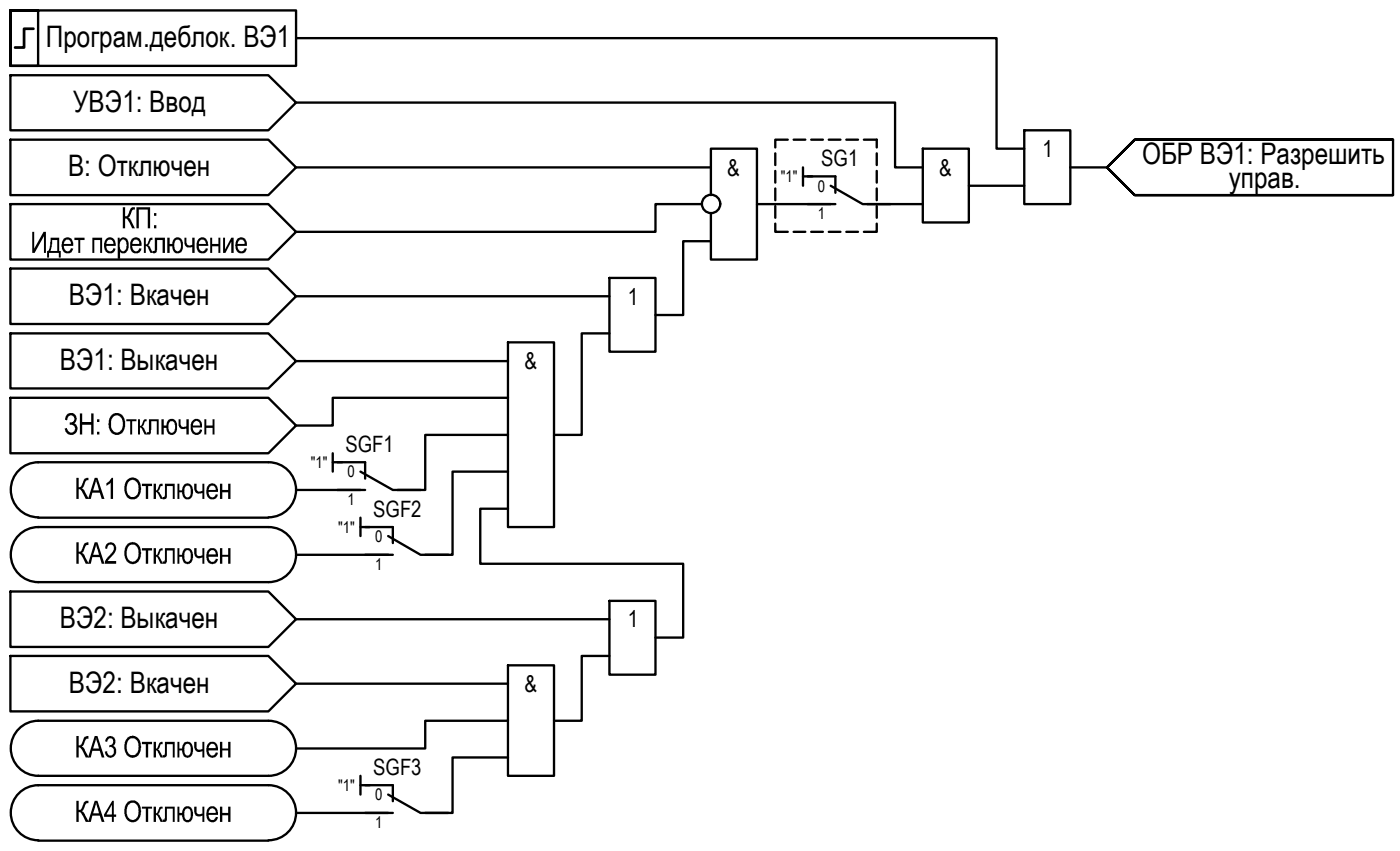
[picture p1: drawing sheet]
<svg xmlns="http://www.w3.org/2000/svg" width="152mm" height="92mm" viewBox="0 0 152 92" stroke-linecap="round" stroke-linejoin="round" font-family="sans-serif">
<!-- layer: 0 -->
<g fill="none" stroke="#000" stroke-width=".25">
<path d="M1.1 15.1h28l3 3-3 3.1h-28zM1.1 1.1v6h3v-6h-3h31v6h-31zM1.1 8.2h28l3 2.9-3 3h-28zM32.1 4.1h76v12h3M32.1 11.1h65v7h3M32.1 18.1h45M84.1 16.6v1.3M84.1 18.5v1.3M85.5 15.1h-1.4v.9M86.1 15.1h1.3M87.1 18.1v2M87.1 19.1h1"/>
<path d="M88 15.1h1.3M89.9 15.1h1.3M91.8 15.1h1.3M93.7 15.1h1.4v.9M95.1 16.6v1.3M95.1 18.5v1.3M100.1 16.1h5v8h-5zM111.1 14.1h5v8h-5zM116.1 18.1h4M151.1 15.1h-28l-3 3 3 3.1h28v-6.1h-28l-3 3 3 3.1h28M1.1 22.1h28l3 3-3 3h-28zM1.1 36.1h28l3 3-3 3h-28z"/>
<path d="M1.1 29.1h28l3 3-3 3h-28zM32.1 32.1h34M32.1 39.1h23M55.1 37.1h5v20h-5zM66.1 30.1h5v8h-5zM66.1 36.1h-3v11h-3M76.1 22.1h-5v3h-39M77.1 21.2v-5.1h5v12h-5v-5M77.1 26.1h-3v8h-3M82.1 22.1h8M84.1 24.2v.9h1.4M84.1 20.4v1.3"/>
<path d="M84.1 22.3v1.3M86.1 25.1h1.3M88 25.1h1.3M89.9 25.1h1.3M91.8 25.1h1.3M94.1 22.1h6M95.1 24.2v.9h-1.4M95.1 20.4v1.3M95.1 22.3v1.3M105.1 20.1h6M1.1 43.1h28l3 3-3 3h-28zM4.1 50.1h25"/>
<path d="M4.1 57.1h25M4.1 56.1h25M4.2 50.1a2.98 2.98 0 0 0-3 3 2.98 2.98 0 0 0 3 3M4.2 57.1a2.98 2.98 0 0 0-3 3 2.98 2.98 0 0 0 3 3M29.1 50.1a2.98 2.98 0 0 1 3 3 2.98 2.98 0 0 1-3 3M29.1 57.1a2.98 2.98 0 0 1 3 3 2.98 2.98 0 0 1-3 3M32.1 53.1h7M36.1 49.1v2M36.1 50.1h1M39.1 56.1v2M39.1 57.1h1M55.1 43.1h-19v3h-4"/>
<path d="M55.1 47.1h-9v6h-3M55.1 51.1h-6v9h-3M55.1 55.1h-3v6h22v8h-3M1.1 71.1h28l3 3-3 3h-28zM1.1 64.1h28l3 3-3 3h-28zM4.1 63.1h25M4.1 78.1h25M4.2 78.1a2.98 2.98 0 0 0-3 3 2.98 2.98 0 0 0 3 3M29.1 78.1a2.98 2.98 0 0 1 3 3 2.98 2.98 0 0 1-3 3M32.1 60.1h10M32.1 67.1h34M32.1 74.1h23"/>
<path d="M55.1 78.1h-9v3h-14M55.1 72.1h5v12h-5zM66.1 65.1h5v8h-5zM66.1 71.1h-3v7h-3M4.1 85.1h25M4.1 84.1h25M4.1 91.1h25M4.2 85.1a2.98 2.98 0 0 0-3 3 2.98 2.98 0 0 0 3 3M29.1 85.1a2.98 2.98 0 0 1 3 3 2.98 2.98 0 0 1-3 3M32.1 88.1h10M39.1 84.1v2M39.1 85.1h1"/>
<path d="M55.1 82.1h-6v6h-3"/>
<circle cx="77.1" cy="22.1" r=".99"/>
</g>
<path d="M87.6 19.1h3v1.8M87.6 22.1h3M90.1 20.1l3.5 2h3M36.6 50.1h3v1.8M36.6 53.1h3M39.1 51.1l3.5 2h3M39.6 57.1h3v1.8M42.1 58.1l3.5 2h3M39.6 60.1h3M39.6 85.1h3v1.8M39.6 88.1h3M42.1 86.1l3.5 2h3" fill="none" stroke="#000" stroke-width=".25"/>
<!-- layer: TEXT -->
<g fill="#000">
<path d="M3.5 25.1h.2v1.9l1-1.9h.3v2.3h-.2v-1.8l-1 1.8h-.3zM8.1 25.8h1.1v.2h-.5v1.4h-.2v-1.4h-.4zM10 25.8h1.1v1.6h-.2v-1.4h-.7v1.4h-.2zM15.6 25.8h.2v.7a.47 .47 0 0 0 .4-.5l.1-.2h.2v.2l-.2 .1-.1 .3-.2 .2 .3 .2 .3 .6h-.3l-.2-.6-.2-.1-.1 .7h-.2zM16.8 25.8h1.1v1.6h-.3v-1.4h-.6v.9a.43 .43 0 0 1-.4 .6l-.1-.1v-.2h.3zM20 25.8h.2v.3a.41 .41 0 0 0 .2 .4 .41 .41 0 0 0 .5 0v-.7h.2v1.6h-.2v-.6h-.1a.52 .52 0 0 1-.6-.1 .52 .52 0 0 1-.2-.5zM22.8 25.8h.2v.6h.7v-.6h.2v1.6h-.2v-.7h-.7v.7h-.2zM24.2 25.8h.2v1.2l.7-1.2h.2v1.6h-.2v-1.2l-.6 1.2h-.3zM19.4 45.5h.2v.3a.4 .4 0 0 0 .1 .4 .4 .4 0 0 0 .5 0v-.7h.3v1.6h-.3v-.7l-.1 .1a.48 .48 0 0 1-.6-.1 .48 .48 0 0 1-.1-.5zM21.1 52.4h.2v.4a.39 .39 0 0 0 .2 .4 .39 .39 0 0 0 .5 0v-.8h.2v1.7h-.2v-.6h-.5a.54 .54 0 0 1-.4-.6zM21.1 59.4h.2v.4a.38 .38 0 0 0 .1 .4 .38 .38 0 0 0 .5 0h.1v-.8h.2v1.7h-.2v-.7h-.1a.55 .55 0 0 1-.6 0 .55 .55 0 0 1-.2-.5zM22.2 45.5h.2v.6h.7v-.6h.2v1.6h-.2v-.7h-.7v.7h-.2z"/>
<path d="M23.9 52.4h.2v.7h.7v-.7h.2v1.7h-.2v-.7h-.7v.7h-.2zM23.9 59.4h.2v.7h.7v-.7h.2v1.7h-.2v-.7h-.7v.7h-.2zM21.1 80.4h.2v.4a.39 .39 0 0 0 .2 .4 .39 .39 0 0 0 .5 0v-.8h.2v1.7h-.2v-.7h-.1a.52 .52 0 0 1-.6 0 .52 .52 0 0 1-.2-.5zM21.1 87.4h.2v.3a.35 .35 0 0 0 .1 .5 .35 .35 0 0 0 .4 0h.2v-.8h.2v1.7h-.2v-.7l-.2 .1a.53 .53 0 0 1-.5-.1 .53 .53 0 0 1-.2-.5zM23.9 80.4h.2v.7h.7v-.7h.2v1.7h-.2v-.7h-.7v.7h-.2zM23.9 87.4h.2v.7h.7v-.7h.2v1.7h-.2v-.7h-.7v.7h-.2z"/>
<path d="M5.5 25.8h.9v1.4h.2v.7h-.2v-.5h-1.1v.5h-.2v-.7h.1l.2-.2zM5.7 26l-.1 .8-.2 .4h.8v-1.2z"/>
<path d="M6.8 26a.62 .62 0 0 1 .8-.2 .62 .62 0 0 1 .3 .7v.2h-1a.47 .47 0 0 0 .6 .5l.2-.3 .2 .1a.61 .61 0 0 1-.7 .5 .61 .61 0 0 1-.5-.7v-.3zM7.2 26l-.2 .1-.1 .3h.8a.4 .4 0 0 0-.5-.4z"/>
<path d="M11.5 25.9a.62 .62 0 0 1 .7-.1 .62 .62 0 0 1 .4 .6v.3h-1.1a.4 .4 0 0 0 .3 .5 .4 .4 0 0 0 .5-.3l.2 .1a.62 .62 0 0 1-.7 .5 .62 .62 0 0 1-.5-.8v-.3zM11.7 26l-.2 .4h.8a.42 .42 0 0 0-.6-.4z"/>
<path d="M12.8 25.8h.2v.2a.54 .54 0 0 1 .6-.2 .54 .54 0 0 1 .4 .6l-.1 .5a.52 .52 0 0 1-.3 .5 .52 .52 0 0 1-.5-.1l-.1-.1v.9h-.2zM13.2 26l-.2 .2v.5a.46 .46 0 0 0 .4 .5 .78 .78 0 0 0 0-1.2z"/>
<path d="M14.3 26v-.1a.62 .62 0 0 1 .7-.1 .62 .62 0 0 1 .4 .6v.3h-1.1a.39 .39 0 0 0 .2 .5 .39 .39 0 0 0 .5-.1l.1-.2 .3 .1h-.1a.61 .61 0 0 1-.7 .5 .61 .61 0 0 1-.5-.8v-.4zM14.6 26l-.2 .1-.1 .3h.8a.4 .4 0 0 0-.5-.4z"/>
<path d="M18.1 25.8h.3v.6h.3v-.2a.56 .56 0 0 1 .7-.5 .56 .56 0 0 1 .4 .7v.4a.58 .58 0 0 1-.6 .7 .58 .58 0 0 1-.5-.8h-.3v.7h-.3zM19.1 26l-.1 .2-.1 .4a.59 .59 0 0 0 .4 .6 .83 .83 0 0 0 .3-1 .38 .38 0 0 0-.5-.2z"/>
<path d="M21.5 25.9a.58 .58 0 0 1 .7-.1 .58 .58 0 0 1 .3 .6l.1 .3h-1a.39 .39 0 0 0 .2 .5 .39 .39 0 0 0 .5-.2v-.1l.2 .1a.63 .63 0 0 1-.7 .4 .63 .63 0 0 1-.5-.7v-.4zM21.8 26l-.2 .1v.3h.7a.45 .45 0 0 0-.5-.4z"/>
<path d="M25.7 26a.62 .62 0 0 1 .7-.2 .62 .62 0 0 1 .4 .6v.3h-1a.47 .47 0 0 0 .6 .5l.1-.3 .3 .1h-.1a.61 .61 0 0 1-.7 .5 .61 .61 0 0 1-.4-.8v-.4zM26 26l-.1 .1-.1 .3h.7a.4 .4 0 0 0-.5-.4z"/>
<path d="M17.5 45.5h.3v.6h.2l.1-.1a.58 .58 0 0 1 .6-.6 .58 .58 0 0 1 .5 .7v.5l-.1 .2a.51 .51 0 0 1-.6 .3 .51 .51 0 0 1-.4-.4l-.1-.3h-.2v.7h-.3zM18.5 45.7l-.2 .3v.3a.46 .46 0 0 0 .4 .6l.1-.1a.87 .87 0 0 0-.1-1.1z"/>
<path d="M19.2 52.4h.3v.8h.3v-.3a.56 .56 0 0 1 .6-.5 .56 .56 0 0 1 .5 .6v.5v.2a.57 .57 0 0 1-.7 .4 .57 .57 0 0 1-.4-.6v-.1h-.3v.7h-.3zM20.2 52.6v.1a.9 .9 0 0 0-.2 .8 .35 .35 0 0 0 .4 .4 .35 .35 0 0 0 .3-.4v-.3a.4 .4 0 0 0-.5-.6z"/>
<path d="M19.2 59.4h.3v.7h.3v-.2a.55 .55 0 0 1 .6-.5 .55 .55 0 0 1 .5 .6v.6a.55 .55 0 0 1-.6 .6 .55 .55 0 0 1-.5-.6v-.2h-.3v.7h-.3zM20.2 59.7l-.2 .2v.4a.46 .46 0 0 0 .4 .6 .94 .94 0 0 0 .2-1.1l-.2-.2z"/>
<path d="M20.9 45.6a.64 .64 0 0 1 .8-.1 .64 .64 0 0 1 .2 .8h-1v.2a.38 .38 0 0 0 .4 .4 .38 .38 0 0 0 .4-.3h.2a.62 .62 0 0 1-.7 .5 .62 .62 0 0 1-.5-.7v-.4zM21.2 45.7l-.2 .1-.1 .3h.8a.45 .45 0 0 0-.5-.4z"/>
<path d="M22.6 52.6a.64 .64 0 0 1 .7-.1 .64 .64 0 0 1 .4 .7v.1h-1.1v.2a.39 .39 0 0 0 .4 .4 .39 .39 0 0 0 .4-.3l.2 .1a.62 .62 0 0 1-.7 .4 .62 .62 0 0 1-.5-.6v-.6zM22.8 52.7l-.2 .4h.8a.38 .38 0 0 0-.2-.4 .38 .38 0 0 0-.4 0z"/>
<path d="M22.6 59.6a.56 .56 0 0 1 .7-.1 .56 .56 0 0 1 .3 .5l.1 .4h-1.1a.39 .39 0 0 0 .3 .5 .39 .39 0 0 0 .5-.2v-.1h.3a.65 .65 0 0 1-.8 .5 .65 .65 0 0 1-.5-.7v-.5zM22.8 59.7l-.2 .4h.8a.4 .4 0 0 0-.6-.4z"/>
<path d="M19.2 80.4h.3v.7h.3v-.2a.55 .55 0 0 1 .6-.5 .55 .55 0 0 1 .5 .6v.6a.55 .55 0 0 1-.6 .6 .55 .55 0 0 1-.5-.6v-.2h-.3v.7h-.3zM20.2 80.7l-.2 .2v.4a.46 .46 0 0 0 .4 .6 .94 .94 0 0 0 .2-1.1l-.2-.2z"/>
<path d="M19.2 87.4h.3v.7h.3l.1-.4a.55 .55 0 0 1 .6-.3 .55 .55 0 0 1 .4 .6v.5a.55 .55 0 0 1-.5 .6 .55 .55 0 0 1-.6-.5v-.2h-.3v.7h-.3zM20.1 87.7l-.1 .2v.4a.38 .38 0 0 0 .1 .5 .38 .38 0 0 0 .5 0l.1-.2v-.5a.45 .45 0 0 0-.4-.5z"/>
<path d="M22.5 80.6l.3-.1a.63 .63 0 0 1 .9 .6v.3h-1.1a.38 .38 0 0 0 .3 .5 .38 .38 0 0 0 .5-.3h.3a.65 .65 0 0 1-.8 .5 .65 .65 0 0 1-.5-.7v-.5zM22.9 80.6l-.2 .2-.1 .3h.8a.4 .4 0 0 0-.5-.5z"/>
<path d="M22.6 87.5l.2-.1a.64 .64 0 0 1 .9 .8v.1h-1.1a.42 .42 0 0 0 .2 .5 .42 .42 0 0 0 .6-.1v-.2l.3 .1-.1 .1a.65 .65 0 0 1-.8 .4 .65 .65 0 0 1-.4-.8v-.4zM22.8 87.7l-.1 .2-.1 .2h.8a.42 .42 0 0 0-.6-.4z"/>
</g>
<!-- layer: 0 -->
<path d="M3.6 3.1h-1v2.1h-1" fill="none" stroke="#000" stroke-width=".3"/>
<g font-size="3.2">
<text x="5" y="5.1">Програм.деблок. ВЭ1</text>
<text x="7.9" y="12.1">УВЭ1: Ввод</text>
<text x="123.9" y="17.8">ОБР ВЭ1: Разрешить</text>
<text x="7.4" y="19.1">В: Отключен</text>
<text x="133.3" y="20.4">управ.</text>
<text x="13.1" y="24.8">КП</text>
<text x="16.5" y="24.8">:</text>
<text x="7.5" y="33.1">ВЭ1: Вкачен</text>
<text x="6.5" y="40.1">ВЭ1: Выкачен</text>
<text x="6.9" y="47.1">ЗН : Отключен</text>
<text x="8.1" y="54.1">КА 1 Отключен</text>
<text x="8.1" y="61.1">КА 2 Отключен</text>
<text x="6.5" y="68.1">ВЭ2: Выкачен</text>
<text x="7.5" y="75.1">ВЭ2: Вкачен</text>
<text x="8.1" y="82.1">КА 3 Отключен</text>
<text x="8.1" y="89.1">КА 4 Отключен</text>
</g>
<g font-size="2.5">
<text x="113.1" y="17">1</text>
<text x="78.9" y="19">&amp;</text>
<text x="101.9" y="19">&amp;</text>
<text x="68.1" y="33">1</text>
<text x="56.9" y="40">&amp;</text>
<text x="68.1" y="68">1</text>
<text x="56.9" y="75">&amp;</text>
</g>
<g font-size="2.4">
<text x="89.1" y="18">SG1</text>
<text x="37.5" y="49">SGF1</text>
<text x="40.5" y="56">SGF2</text>
<text x="40.5" y="84">SGF3</text>
</g>
<g font-size="1.7">
<text x="84.7" y="19.8">&quot;1&quot;</text>
<text x="88.7" y="20.8">0</text>
<text x="88.7" y="23.8">1</text>
<text x="33.7" y="50.7">&quot;1&quot;</text>
<text x="37.7" y="51.8">0</text>
<text x="36.7" y="57.8">&quot;1&quot;</text>
<text x="37.7" y="54.8">1</text>
<text x="40.7" y="58.7">0</text>
<text x="40.7" y="61.8">1</text>
<text x="36.7" y="85.8">&quot;1&quot;</text>
<text x="40.7" y="86.7">0</text>
<text x="40.7" y="89.7">1</text>
</g>
</svg>
